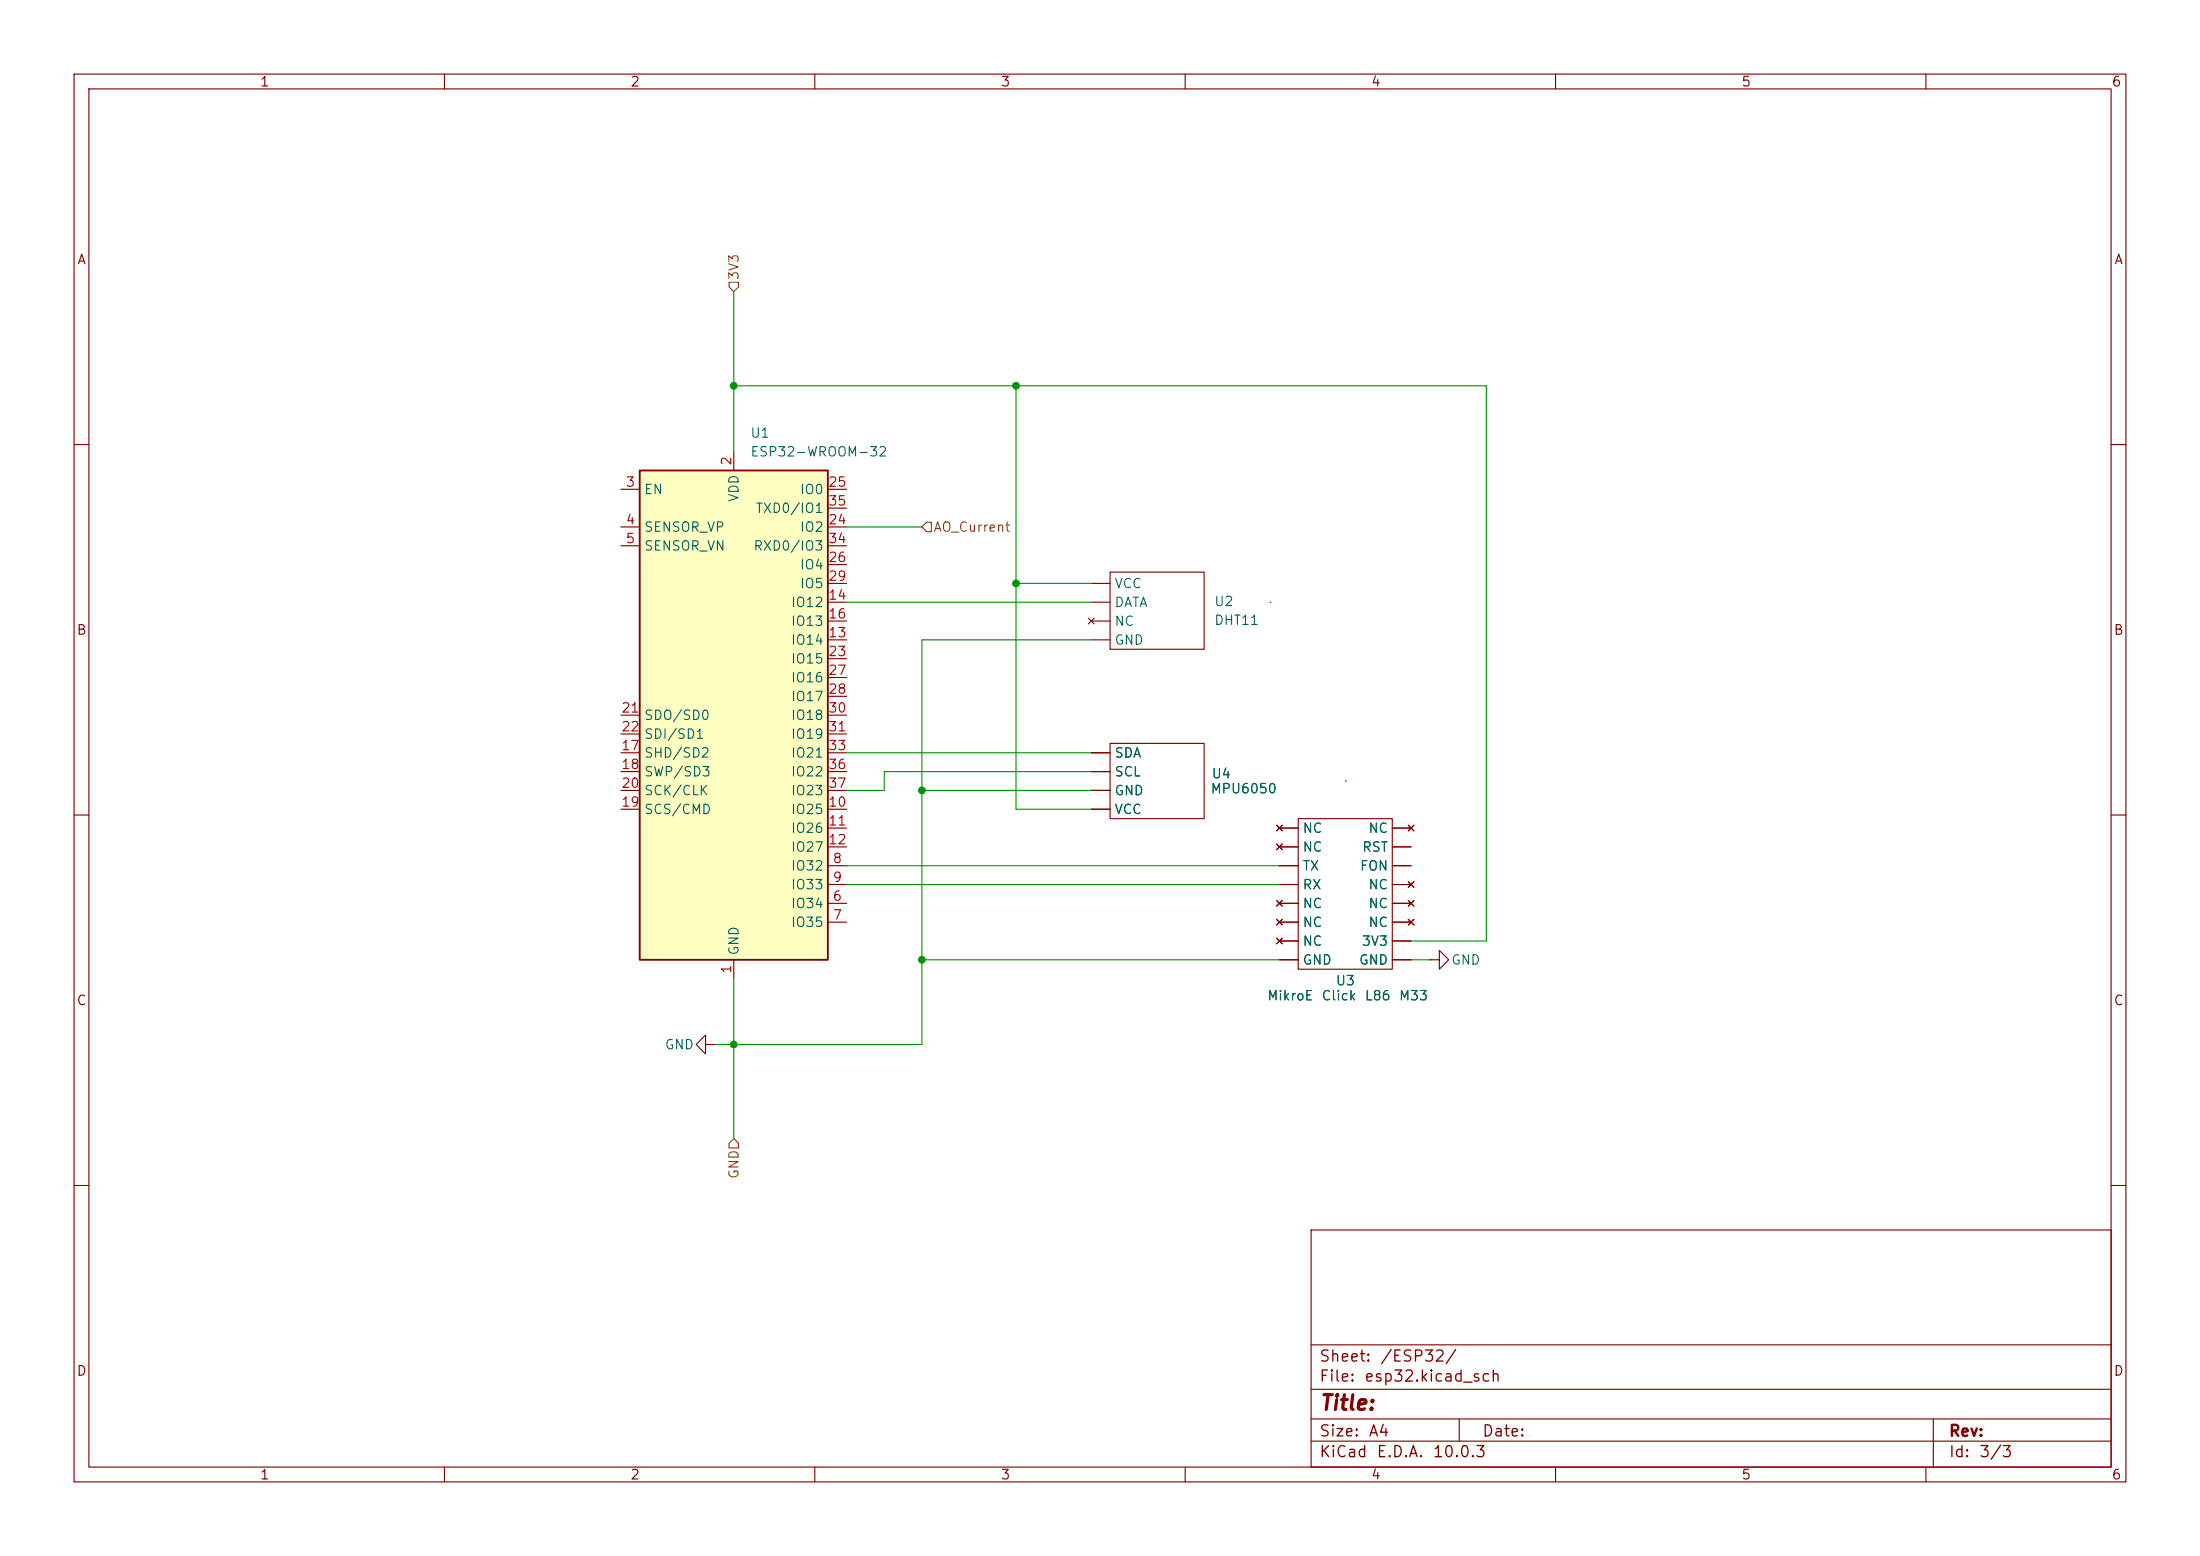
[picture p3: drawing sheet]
(kicad_sch
 (version 20260306)
 (generator "eeschema")
 (generator_version "10.0")
 (paper "A4")
 (lib_symbols
  (symbol "RF_Module:ESP32-WROOM-32" (exclude_from_sim no) (in_bom yes) (on_board yes)
   (in_pos_files yes)
   (duplicate_pin_numbers_are_jumpers no)
   (property "Reference" "U" (at -12.7 34.29 0) (show_name no) (do_not_autoplace no) (effects (font (size 1.27 1.27)) (justify left)))
   (property "Value" "ESP32-WROOM-32" (at 1.27 34.29 0) (show_name no) (do_not_autoplace no) (effects (font (size 1.27 1.27)) (justify left)))
   (property "Footprint" "RF_Module:ESP32-WROOM-32" (at 0 -38.1 0) (show_name no) (do_not_autoplace no) (hide yes) (effects (font (size 1.27 1.27))))
   (property "Datasheet" "https://www.espressif.com/sites/default/files/documentation/esp32-wroom-32_datasheet_en.pdf" (at -7.62 1.27 0) (show_name no) (do_not_autoplace no) (hide yes) (effects (font (size 1.27 1.27))))
   (property "Description" "RF Module, ESP32-D0WDQ6 SoC, Wi-Fi 802.11b/g/n, Bluetooth, BLE, 32-bit, 2.7-3.6V, onboard antenna, SMD" (at 0 0 0) (show_name no) (do_not_autoplace no) (hide yes) (effects (font (size 1.27 1.27))))
   (symbol "ESP32-WROOM-32_0_1"
    (rectangle (start -12.7 33.02) (end 12.7 -33.02) (stroke (width 0.254) (type default)) (fill (type background))))
   (symbol "ESP32-WROOM-32_1_1"
    (pin power_in line (at 0 -35.56 90) (length 2.54) (name "GND" (effects (font (size 1.27 1.27)))) (number "1" (effects (font (size 1.27 1.27)))))
    (pin power_in line (at 0 35.56 270) (length 2.54) (name "VDD" (effects (font (size 1.27 1.27)))) (number "2" (effects (font (size 1.27 1.27)))))
    (pin input line (at -15.24 30.48 0) (length 2.54) (name "EN" (effects (font (size 1.27 1.27)))) (number "3" (effects (font (size 1.27 1.27)))))
    (pin input line (at -15.24 25.4 0) (length 2.54) (name "SENSOR_VP" (effects (font (size 1.27 1.27)))) (number "4" (effects (font (size 1.27 1.27)))))
    (pin input line (at -15.24 22.86 0) (length 2.54) (name "SENSOR_VN" (effects (font (size 1.27 1.27)))) (number "5" (effects (font (size 1.27 1.27)))))
    (pin input line (at 15.24 -25.4 180) (length 2.54) (name "IO34" (effects (font (size 1.27 1.27)))) (number "6" (effects (font (size 1.27 1.27)))))
    (pin input line (at 15.24 -27.94 180) (length 2.54) (name "IO35" (effects (font (size 1.27 1.27)))) (number "7" (effects (font (size 1.27 1.27)))))
    (pin bidirectional line (at 15.24 -20.32 180) (length 2.54) (name "IO32" (effects (font (size 1.27 1.27)))) (number "8" (effects (font (size 1.27 1.27)))))
    (pin bidirectional line (at 15.24 -22.86 180) (length 2.54) (name "IO33" (effects (font (size 1.27 1.27)))) (number "9" (effects (font (size 1.27 1.27)))))
    (pin bidirectional line (at 15.24 -12.7 180) (length 2.54) (name "IO25" (effects (font (size 1.27 1.27)))) (number "10" (effects (font (size 1.27 1.27)))))
    (pin bidirectional line (at 15.24 -15.24 180) (length 2.54) (name "IO26" (effects (font (size 1.27 1.27)))) (number "11" (effects (font (size 1.27 1.27)))))
    (pin bidirectional line (at 15.24 -17.78 180) (length 2.54) (name "IO27" (effects (font (size 1.27 1.27)))) (number "12" (effects (font (size 1.27 1.27)))))
    (pin bidirectional line (at 15.24 10.16 180) (length 2.54) (name "IO14" (effects (font (size 1.27 1.27)))) (number "13" (effects (font (size 1.27 1.27)))))
    (pin bidirectional line (at 15.24 15.24 180) (length 2.54) (name "IO12" (effects (font (size 1.27 1.27)))) (number "14" (effects (font (size 1.27 1.27)))))
    (pin passive line (at 0 -35.56 90) (length 2.54) (hide yes) (name "GND" (effects (font (size 1.27 1.27)))) (number "15" (effects (font (size 1.27 1.27)))))
    (pin bidirectional line (at 15.24 12.7 180) (length 2.54) (name "IO13" (effects (font (size 1.27 1.27)))) (number "16" (effects (font (size 1.27 1.27)))))
    (pin bidirectional line (at -15.24 -5.08 0) (length 2.54) (name "SHD/SD2" (effects (font (size 1.27 1.27)))) (number "17" (effects (font (size 1.27 1.27)))))
    (pin bidirectional line (at -15.24 -7.62 0) (length 2.54) (name "SWP/SD3" (effects (font (size 1.27 1.27)))) (number "18" (effects (font (size 1.27 1.27)))))
    (pin bidirectional line (at -15.24 -12.7 0) (length 2.54) (name "SCS/CMD" (effects (font (size 1.27 1.27)))) (number "19" (effects (font (size 1.27 1.27)))))
    (pin bidirectional line (at -15.24 -10.16 0) (length 2.54) (name "SCK/CLK" (effects (font (size 1.27 1.27)))) (number "20" (effects (font (size 1.27 1.27)))))
    (pin bidirectional line (at -15.24 0 0) (length 2.54) (name "SDO/SD0" (effects (font (size 1.27 1.27)))) (number "21" (effects (font (size 1.27 1.27)))))
    (pin bidirectional line (at -15.24 -2.54 0) (length 2.54) (name "SDI/SD1" (effects (font (size 1.27 1.27)))) (number "22" (effects (font (size 1.27 1.27)))))
    (pin bidirectional line (at 15.24 7.62 180) (length 2.54) (name "IO15" (effects (font (size 1.27 1.27)))) (number "23" (effects (font (size 1.27 1.27)))))
    (pin bidirectional line (at 15.24 25.4 180) (length 2.54) (name "IO2" (effects (font (size 1.27 1.27)))) (number "24" (effects (font (size 1.27 1.27)))))
    (pin bidirectional line (at 15.24 30.48 180) (length 2.54) (name "IO0" (effects (font (size 1.27 1.27)))) (number "25" (effects (font (size 1.27 1.27)))))
    (pin bidirectional line (at 15.24 20.32 180) (length 2.54) (name "IO4" (effects (font (size 1.27 1.27)))) (number "26" (effects (font (size 1.27 1.27)))))
    (pin bidirectional line (at 15.24 5.08 180) (length 2.54) (name "IO16" (effects (font (size 1.27 1.27)))) (number "27" (effects (font (size 1.27 1.27)))))
    (pin bidirectional line (at 15.24 2.54 180) (length 2.54) (name "IO17" (effects (font (size 1.27 1.27)))) (number "28" (effects (font (size 1.27 1.27)))))
    (pin bidirectional line (at 15.24 17.78 180) (length 2.54) (name "IO5" (effects (font (size 1.27 1.27)))) (number "29" (effects (font (size 1.27 1.27)))))
    (pin bidirectional line (at 15.24 0 180) (length 2.54) (name "IO18" (effects (font (size 1.27 1.27)))) (number "30" (effects (font (size 1.27 1.27)))))
    (pin bidirectional line (at 15.24 -2.54 180) (length 2.54) (name "IO19" (effects (font (size 1.27 1.27)))) (number "31" (effects (font (size 1.27 1.27)))))
    (pin no_connect line (at -12.7 -27.94 0) (length 2.54) (hide yes) (name "NC" (effects (font (size 1.27 1.27)))) (number "32" (effects (font (size 1.27 1.27)))))
    (pin bidirectional line (at 15.24 -5.08 180) (length 2.54) (name "IO21" (effects (font (size 1.27 1.27)))) (number "33" (effects (font (size 1.27 1.27)))))
    (pin bidirectional line (at 15.24 22.86 180) (length 2.54) (name "RXD0/IO3" (effects (font (size 1.27 1.27)))) (number "34" (effects (font (size 1.27 1.27)))))
    (pin bidirectional line (at 15.24 27.94 180) (length 2.54) (name "TXD0/IO1" (effects (font (size 1.27 1.27)))) (number "35" (effects (font (size 1.27 1.27)))))
    (pin bidirectional line (at 15.24 -7.62 180) (length 2.54) (name "IO22" (effects (font (size 1.27 1.27)))) (number "36" (effects (font (size 1.27 1.27)))))
    (pin bidirectional line (at 15.24 -10.16 180) (length 2.54) (name "IO23" (effects (font (size 1.27 1.27)))) (number "37" (effects (font (size 1.27 1.27)))))
    (pin passive line (at 0 -35.56 90) (length 2.54) (hide yes) (name "GND" (effects (font (size 1.27 1.27)))) (number "38" (effects (font (size 1.27 1.27)))))
    (pin passive line (at 0 -35.56 90) (length 2.54) (hide yes) (name "GND" (effects (font (size 1.27 1.27)))) (number "39" (effects (font (size 1.27 1.27))))))
   (embedded_fonts no))
  (symbol "piezo_library:DHT11" (exclude_from_sim no) (in_bom yes) (on_board yes)
   (in_pos_files yes)
   (duplicate_pin_numbers_are_jumpers no)
   (property "Reference" "U" (at 5.842 0 0) (show_name no) (do_not_autoplace no) (effects (font (size 1.27 1.27))))
   (property "Value" "DHT11" (at 8.382 -1.778 0) (show_name no) (do_not_autoplace no) (effects (font (size 1.27 1.27))))
   (property "Footprint" "" (at 0 0 0) (show_name no) (do_not_autoplace no) (hide yes) (effects (font (size 1.27 1.27))))
   (property "Datasheet" "" (at 0 0 0) (show_name no) (do_not_autoplace no) (hide yes) (effects (font (size 1.27 1.27))))
   (property "Description" "" (at 0 0 0) (show_name no) (do_not_autoplace no) (hide yes) (effects (font (size 1.27 1.27))))
   (symbol "DHT11_0_1"
    (rectangle (start -5.334 6.35) (end 5.08 -6.35) (stroke (width 0) (type default)) (fill (type none))))
   (symbol "DHT11_1_1"
    (pin power_in line (at -3.81 -8.89 90) (length 2.54) (name "VCC" (effects (font (size 1.27 1.27)))) (number "" (effects (font (size 1.27 1.27)))))
    (pin bidirectional line (at -1.27 -8.89 90) (length 2.54) (name "DATA" (effects (font (size 1.27 1.27)))) (number "" (effects (font (size 1.27 1.27)))))
    (pin no_connect line (at 1.27 -8.89 90) (length 2.54) (name "NC" (effects (font (size 1.27 1.27)))) (number "" (effects (font (size 1.27 1.27)))))
    (pin power_in line (at 3.81 -8.89 90) (length 2.54) (name "GND" (effects (font (size 1.27 1.27)))) (number "" (effects (font (size 1.27 1.27))))))
   (embedded_fonts no))
  (symbol "piezo_library:MPU6050" (exclude_from_sim no) (in_bom yes) (on_board yes)
   (in_pos_files yes)
   (duplicate_pin_numbers_are_jumpers no)
   (property "Reference" "U" (at 5.842 -3.556 0) (show_name no) (do_not_autoplace no) (effects (font (size 1.27 1.27))))
   (property "Value" "MPU6050" (at 9.652 -5.588 0) (show_name no) (do_not_autoplace no) (effects (font (size 1.27 1.27))))
   (property "Footprint" "" (at 0 0 0) (show_name no) (do_not_autoplace no) (hide yes) (effects (font (size 1.27 1.27))))
   (property "Datasheet" "" (at 0 0 0) (show_name no) (do_not_autoplace no) (hide yes) (effects (font (size 1.27 1.27))))
   (property "Description" "" (at 0 0 0) (show_name no) (do_not_autoplace no) (hide yes) (effects (font (size 1.27 1.27))))
   (symbol "MPU6050_0_1"
    (rectangle (start -5.08 6.35) (end 5.08 -6.35) (stroke (width 0) (type default)) (fill (type none)))
    (rectangle (start 0 25.4) (end 0 25.4) (stroke (width 0) (type default)) (fill (type none))))
   (symbol "MPU6050_1_1"
    (pin power_in line (at -3.81 -8.89 90) (length 2.54) (name "VCC" (effects (font (size 1.27 1.27)))) (number "" (effects (font (size 1.27 1.27)))))
    (pin power_in line (at -1.27 -8.89 90) (length 2.54) (name "GND" (effects (font (size 1.27 1.27)))) (number "" (effects (font (size 1.27 1.27)))))
    (pin bidirectional line (at 1.27 -8.89 90) (length 2.54) (name "SCL" (effects (font (size 1.27 1.27)))) (number "" (effects (font (size 1.27 1.27)))))
    (pin bidirectional line (at 3.81 -8.89 90) (length 2.54) (name "SDA" (effects (font (size 1.27 1.27)))) (number "" (effects (font (size 1.27 1.27))))))
   (embedded_fonts no))
  (symbol "piezo_library:MikroE_Click_L86_M33" (exclude_from_sim no) (in_bom yes) (on_board yes)
   (in_pos_files yes)
   (duplicate_pin_numbers_are_jumpers no)
   (property "Reference" "U" (at 0 -11.43 0) (show_name no) (do_not_autoplace no) (effects (font (size 1.27 1.27))))
   (property "Value" "MikroE Click L86 M33" (at 0.254 -13.208 0) (show_name no) (do_not_autoplace no) (effects (font (size 1.27 1.27))))
   (property "Footprint" "" (at 0 0 0) (show_name no) (do_not_autoplace no) (hide yes) (effects (font (size 1.27 1.27))))
   (property "Datasheet" "" (at 0 0 0) (show_name no) (do_not_autoplace no) (hide yes) (effects (font (size 1.27 1.27))))
   (property "Description" "" (at 0 0 0) (show_name no) (do_not_autoplace no) (hide yes) (effects (font (size 1.27 1.27))))
   (symbol "MikroE_Click_L86_M33_0_1"
    (rectangle (start -6.35 10.16) (end 6.35 -10.16) (stroke (width 0) (type default)) (fill (type none)))
    (rectangle (start 10.16 39.37) (end 10.16 39.37) (stroke (width 0) (type default)) (fill (type none))))
   (symbol "MikroE_Click_L86_M33_1_1"
    (pin no_connect line (at -8.89 8.89 0) (length 2.54) (name "NC" (effects (font (size 1.27 1.27)))) (number "" (effects (font (size 1.27 1.27)))))
    (pin input line (at -8.89 6.35 0) (length 2.54) (name "RST" (effects (font (size 1.27 1.27)))) (number "" (effects (font (size 1.27 1.27)))))
    (pin input line (at -8.89 3.81 0) (length 2.54) (name "FON" (effects (font (size 1.27 1.27)))) (number "" (effects (font (size 1.27 1.27)))))
    (pin no_connect line (at -8.89 1.27 0) (length 2.54) (name "NC" (effects (font (size 1.27 1.27)))) (number "" (effects (font (size 1.27 1.27)))))
    (pin no_connect line (at -8.89 -1.27 0) (length 2.54) (name "NC" (effects (font (size 1.27 1.27)))) (number "" (effects (font (size 1.27 1.27)))))
    (pin no_connect line (at -8.89 -3.81 0) (length 2.54) (name "NC" (effects (font (size 1.27 1.27)))) (number "" (effects (font (size 1.27 1.27)))))
    (pin power_in line (at -8.89 -6.35 0) (length 2.54) (name "3V3" (effects (font (size 1.27 1.27)))) (number "" (effects (font (size 1.27 1.27)))))
    (pin power_in line (at -8.89 -8.89 0) (length 2.54) (name "GND" (effects (font (size 1.27 1.27)))) (number "" (effects (font (size 1.27 1.27)))))
    (pin no_connect line (at 8.89 8.89 180) (length 2.54) (name "NC" (effects (font (size 1.27 1.27)))) (number "" (effects (font (size 1.27 1.27)))))
    (pin no_connect line (at 8.89 6.35 180) (length 2.54) (name "NC" (effects (font (size 1.27 1.27)))) (number "" (effects (font (size 1.27 1.27)))))
    (pin bidirectional line (at 8.89 3.81 180) (length 2.54) (name "TX" (effects (font (size 1.27 1.27)))) (number "" (effects (font (size 1.27 1.27)))))
    (pin bidirectional line (at 8.89 1.27 180) (length 2.54) (name "RX" (effects (font (size 1.27 1.27)))) (number "" (effects (font (size 1.27 1.27)))))
    (pin no_connect line (at 8.89 -1.27 180) (length 2.54) (name "NC" (effects (font (size 1.27 1.27)))) (number "" (effects (font (size 1.27 1.27)))))
    (pin no_connect line (at 8.89 -3.81 180) (length 2.54) (name "NC" (effects (font (size 1.27 1.27)))) (number "" (effects (font (size 1.27 1.27)))))
    (pin no_connect line (at 8.89 -6.35 180) (length 2.54) (name "NC" (effects (font (size 1.27 1.27)))) (number "" (effects (font (size 1.27 1.27)))))
    (pin power_in line (at 8.89 -8.89 180) (length 2.54) (name "GND" (effects (font (size 1.27 1.27)))) (number "" (effects (font (size 1.27 1.27))))))
   (embedded_fonts no))
  (symbol "power:GND"
   (power global)
   (pin_numbers (hide yes))
   (pin_names
    (offset 0) (hide yes)) (exclude_from_sim no) (in_bom yes) (on_board yes)
   (in_pos_files yes)
   (duplicate_pin_numbers_are_jumpers no)
   (property "Reference" "#PWR" (at 0 -6.35 0) (show_name no) (do_not_autoplace no) (hide yes) (effects (font (size 1.27 1.27))))
   (property "Value" "GND" (at 0 -3.81 0) (show_name no) (do_not_autoplace no) (effects (font (size 1.27 1.27))))
   (property "Footprint" "" (at 0 0 0) (show_name no) (do_not_autoplace no) (hide yes) (effects (font (size 1.27 1.27))))
   (property "Datasheet" "" (at 0 0 0) (show_name no) (do_not_autoplace no) (hide yes) (effects (font (size 1.27 1.27))))
   (property "Description" "Power symbol creates a global label with name \"GND\" , ground" (at 0 0 0) (show_name no) (do_not_autoplace no) (hide yes) (effects (font (size 1.27 1.27))))
   (symbol "GND_0_1"
    (polyline (pts (xy 0 0) (xy 0 -1.27) (xy 1.27 -1.27) (xy 0 -2.54) (xy -1.27 -1.27) (xy 0 -1.27)) (stroke (width 0) (type default)) (fill (type none))))
   (symbol "GND_1_1"
    (pin power_in line (at 0 0 270) (length 0) (name "" (effects (font (size 1.27 1.27)))) (number "1" (effects (font (size 1.27 1.27))))))
   (embedded_fonts no)))
 (junction
  (at 124.46 106.68)
  (diameter 0)
  (color 0 0 0 0))
 (junction
  (at 99.06 140.97)
  (diameter 0)
  (color 0 0 0 0))
 (junction
  (at 99.06 52.07)
  (diameter 0)
  (color 0 0 0 0))
 (junction
  (at 137.16 78.74)
  (diameter 0)
  (color 0 0 0 0))
 (junction
  (at 124.46 129.54)
  (diameter 0)
  (color 0 0 0 0))
 (junction
  (at 137.16 52.07)
  (diameter 0)
  (color 0 0 0 0))
 (wire
  (pts (xy 190.5 127) (xy 200.66 127))
  (stroke (width 0) (type default)))
 (wire
  (pts (xy 137.16 78.74) (xy 137.16 52.07))
  (stroke (width 0) (type default)))
 (wire
  (pts (xy 124.46 129.54) (xy 124.46 140.97))
  (stroke (width 0) (type default)))
 (wire
  (pts (xy 124.46 140.97) (xy 99.06 140.97))
  (stroke (width 0) (type default)))
 (wire
  (pts (xy 96.52 140.97) (xy 99.06 140.97))
  (stroke (width 0) (type default)))
 (wire
  (pts (xy 147.32 78.74) (xy 137.16 78.74))
  (stroke (width 0) (type default)))
 (wire
  (pts (xy 137.16 109.22) (xy 137.16 78.74))
  (stroke (width 0) (type default)))
 (wire
  (pts (xy 200.66 52.07) (xy 137.16 52.07))
  (stroke (width 0) (type default)))
 (wire
  (pts (xy 147.32 109.22) (xy 137.16 109.22))
  (stroke (width 0) (type default)))
 (wire
  (pts (xy 124.46 106.68) (xy 147.32 106.68))
  (stroke (width 0) (type default)))
 (wire
  (pts (xy 124.46 86.36) (xy 124.46 106.68))
  (stroke (width 0) (type default)))
 (wire
  (pts (xy 137.16 52.07) (xy 99.06 52.07))
  (stroke (width 0) (type default)))
 (wire
  (pts (xy 114.3 119.38) (xy 172.72 119.38))
  (stroke (width 0) (type default)))
 (wire
  (pts (xy 119.38 106.68) (xy 119.38 104.14))
  (stroke (width 0) (type default)))
 (wire
  (pts (xy 190.5 129.54) (xy 193.04 129.54))
  (stroke (width 0) (type default)))
 (wire
  (pts (xy 124.46 106.68) (xy 124.46 129.54))
  (stroke (width 0) (type default)))
 (wire
  (pts (xy 99.06 132.08) (xy 99.06 140.97))
  (stroke (width 0) (type default)))
 (wire
  (pts (xy 99.06 52.07) (xy 99.06 60.96))
  (stroke (width 0) (type default)))
 (wire
  (pts (xy 147.32 86.36) (xy 124.46 86.36))
  (stroke (width 0) (type default)))
 (wire
  (pts (xy 124.46 129.54) (xy 172.72 129.54))
  (stroke (width 0) (type default)))
 (wire
  (pts (xy 114.3 71.12) (xy 124.46 71.12))
  (stroke (width 0) (type default)))
 (wire
  (pts (xy 114.3 81.28) (xy 147.32 81.28))
  (stroke (width 0) (type default)))
 (wire
  (pts (xy 114.3 116.84) (xy 172.72 116.84))
  (stroke (width 0) (type default)))
 (wire
  (pts (xy 114.3 101.6) (xy 147.32 101.6))
  (stroke (width 0) (type default)))
 (wire
  (pts (xy 200.66 127) (xy 200.66 52.07))
  (stroke (width 0) (type default)))
 (wire
  (pts (xy 114.3 106.68) (xy 119.38 106.68))
  (stroke (width 0) (type default)))
 (wire
  (pts (xy 119.38 104.14) (xy 147.32 104.14))
  (stroke (width 0) (type default)))
 (wire
  (pts (xy 99.06 140.97) (xy 99.06 153.67))
  (stroke (width 0) (type default)))
 (wire
  (pts (xy 99.06 39.37) (xy 99.06 52.07))
  (stroke (width 0) (type default)))
 (hierarchical_label "AO_Current"
  (shape input)
  (at 124.46 71.12 0)
  (effects (font (size 1.27 1.27)) (justify left)))
 (hierarchical_label "3V3"
  (shape input)
  (at 99.06 39.37 90)
  (effects (font (size 1.27 1.27)) (justify left)))
 (hierarchical_label "GND"
  (shape input)
  (at 99.06 153.67 270)
  (effects (font (size 1.27 1.27)) (justify right)))
 (symbol
  (lib_id "piezo_library:DHT11")
  (at 156.21 82.55 270)
  (unit 1)
  (body_style 1)
  (exclude_from_sim no)
  (in_bom yes)
  (on_board yes)
  (in_pos_files yes)
  (dnp no)
  (fields_autoplaced yes)
  (property "Reference" "U2" (at 163.83 81.1529 90) (show_name no) (do_not_autoplace no) (effects (font (size 1.27 1.27)) (justify left)))
  (property "Value" "DHT11" (at 163.83 83.6929 90) (show_name no) (do_not_autoplace no) (effects (font (size 1.27 1.27)) (justify left)))
  (property "Footprint" "" (at 156.21 82.55 0) (hide yes) (show_name no) (do_not_autoplace no) (effects (font (size 1.27 1.27))))
  (property "Datasheet" "" (at 156.21 82.55 0) (hide yes) (show_name no) (do_not_autoplace no) (effects (font (size 1.27 1.27))))
  (property "Description" "" (at 156.21 82.55 0) (hide yes) (show_name no) (do_not_autoplace no) (effects (font (size 1.27 1.27))))
  (pin "")
  (pin "")
  (pin "")
  (pin ""))
 (symbol
  (lib_id "power:GND")
  (at 96.52 140.97 270)
  (unit 1)
  (body_style 1)
  (exclude_from_sim no)
  (in_bom yes)
  (on_board yes)
  (in_pos_files yes)
  (dnp no)
  (property "Reference" "#PWR09" (at 90.17 140.97 0) (hide yes) (show_name no) (do_not_autoplace no) (effects (font (size 1.27 1.27))))
  (property "Value" "GND" (at 91.694 140.97 90) (show_name no) (do_not_autoplace no) (effects (font (size 1.27 1.27))))
  (property "Footprint" "" (at 96.52 140.97 0) (hide yes) (show_name no) (do_not_autoplace no) (effects (font (size 1.27 1.27))))
  (property "Datasheet" "" (at 96.52 140.97 0) (hide yes) (show_name no) (do_not_autoplace no) (effects (font (size 1.27 1.27))))
  (property "Description" "Power symbol creates a global label with name \"GND\" , ground" (at 96.52 140.97 0) (hide yes) (show_name no) (do_not_autoplace no) (effects (font (size 1.27 1.27))))
  (pin "1"))
 (symbol
  (lib_id "piezo_library:MikroE_Click_L86_M33")
  (at 181.61 120.65 0)
  (mirror y)
  (unit 1)
  (body_style 1)
  (exclude_from_sim no)
  (in_bom yes)
  (on_board yes)
  (in_pos_files yes)
  (dnp no)
  (property "Reference" "U3" (at 181.61 132.334 0) (show_name no) (do_not_autoplace no) (effects (font (size 1.27 1.27))))
  (property "Value" "MikroE Click L86 M33" (at 181.61 134.366 0) (show_name no) (do_not_autoplace no) (effects (font (size 1.27 1.27))))
  (property "Footprint" "" (at 181.61 120.65 0) (hide yes) (show_name no) (do_not_autoplace no) (effects (font (size 1.27 1.27))))
  (property "Datasheet" "" (at 181.61 120.65 0) (hide yes) (show_name no) (do_not_autoplace no) (effects (font (size 1.27 1.27))))
  (property "Description" "" (at 181.61 120.65 0) (hide yes) (show_name no) (do_not_autoplace no) (effects (font (size 1.27 1.27))))
  (pin "")
  (pin "")
  (pin "")
  (pin "")
  (pin "")
  (pin "")
  (pin "")
  (pin "")
  (pin "")
  (pin "")
  (pin "")
  (pin "")
  (pin "")
  (pin "")
  (pin "")
  (pin ""))
 (symbol
  (lib_id "power:GND")
  (at 193.04 129.54 90)
  (mirror x)
  (unit 1)
  (body_style 1)
  (exclude_from_sim no)
  (in_bom yes)
  (on_board yes)
  (in_pos_files yes)
  (dnp no)
  (property "Reference" "#PWR010" (at 199.39 129.54 0) (hide yes) (show_name no) (do_not_autoplace no) (effects (font (size 1.27 1.27))))
  (property "Value" "GND" (at 197.866 129.54 90) (show_name no) (do_not_autoplace no) (effects (font (size 1.27 1.27))))
  (property "Footprint" "" (at 193.04 129.54 0) (hide yes) (show_name no) (do_not_autoplace no) (effects (font (size 1.27 1.27))))
  (property "Datasheet" "" (at 193.04 129.54 0) (hide yes) (show_name no) (do_not_autoplace no) (effects (font (size 1.27 1.27))))
  (property "Description" "Power symbol creates a global label with name \"GND\" , ground" (at 193.04 129.54 0) (hide yes) (show_name no) (do_not_autoplace no) (effects (font (size 1.27 1.27))))
  (pin "1"))
 (symbol
  (lib_id "RF_Module:ESP32-WROOM-32")
  (at 99.06 96.52 0)
  (unit 1)
  (body_style 1)
  (exclude_from_sim no)
  (in_bom yes)
  (on_board yes)
  (in_pos_files yes)
  (dnp no)
  (fields_autoplaced yes)
  (property "Reference" "U1" (at 101.2033 58.42 0) (show_name no) (do_not_autoplace no) (effects (font (size 1.27 1.27)) (justify left)))
  (property "Value" "ESP32-WROOM-32" (at 101.2033 60.96 0) (show_name no) (do_not_autoplace no) (effects (font (size 1.27 1.27)) (justify left)))
  (property "Footprint" "RF_Module:ESP32-WROOM-32" (at 99.06 134.62 0) (hide yes) (show_name no) (do_not_autoplace no) (effects (font (size 1.27 1.27))))
  (property "Datasheet" "https://www.espressif.com/sites/default/files/documentation/esp32-wroom-32_datasheet_en.pdf" (at 91.44 95.25 0) (hide yes) (show_name no) (do_not_autoplace no) (effects (font (size 1.27 1.27))))
  (property "Description" "RF Module, ESP32-D0WDQ6 SoC, Wi-Fi 802.11b/g/n, Bluetooth, BLE, 32-bit, 2.7-3.6V, onboard antenna, SMD" (at 99.06 96.52 0) (hide yes) (show_name no) (do_not_autoplace no) (effects (font (size 1.27 1.27))))
  (pin "15")
  (pin "16")
  (pin "4")
  (pin "12")
  (pin "2")
  (pin "5")
  (pin "8")
  (pin "3")
  (pin "6")
  (pin "11")
  (pin "9")
  (pin "7")
  (pin "10")
  (pin "1")
  (pin "32")
  (pin "23")
  (pin "30")
  (pin "22")
  (pin "33")
  (pin "26")
  (pin "39")
  (pin "19")
  (pin "37")
  (pin "31")
  (pin "17")
  (pin "35")
  (pin "34")
  (pin "38")
  (pin "29")
  (pin "24")
  (pin "36")
  (pin "21")
  (pin "18")
  (pin "20")
  (pin "27")
  (pin "28")
  (pin "25")
  (pin "13")
  (pin "14"))
 (symbol
  (lib_id "piezo_library:MPU6050")
  (at 156.21 105.41 270)
  (mirror x)
  (unit 1)
  (body_style 1)
  (exclude_from_sim no)
  (in_bom yes)
  (on_board yes)
  (in_pos_files yes)
  (dnp no)
  (property "Reference" "U4" (at 164.846 104.394 90) (show_name no) (do_not_autoplace no) (effects (font (size 1.27 1.27))))
  (property "Value" "MPU6050" (at 167.894 106.426 90) (show_name no) (do_not_autoplace no) (effects (font (size 1.27 1.27))))
  (property "Footprint" "" (at 156.21 105.41 0) (hide yes) (show_name no) (do_not_autoplace no) (effects (font (size 1.27 1.27))))
  (property "Datasheet" "" (at 156.21 105.41 0) (hide yes) (show_name no) (do_not_autoplace no) (effects (font (size 1.27 1.27))))
  (property "Description" "" (at 156.21 105.41 0) (hide yes) (show_name no) (do_not_autoplace no) (effects (font (size 1.27 1.27))))
  (pin "")
  (pin "")
  (pin "")
  (pin "")))
